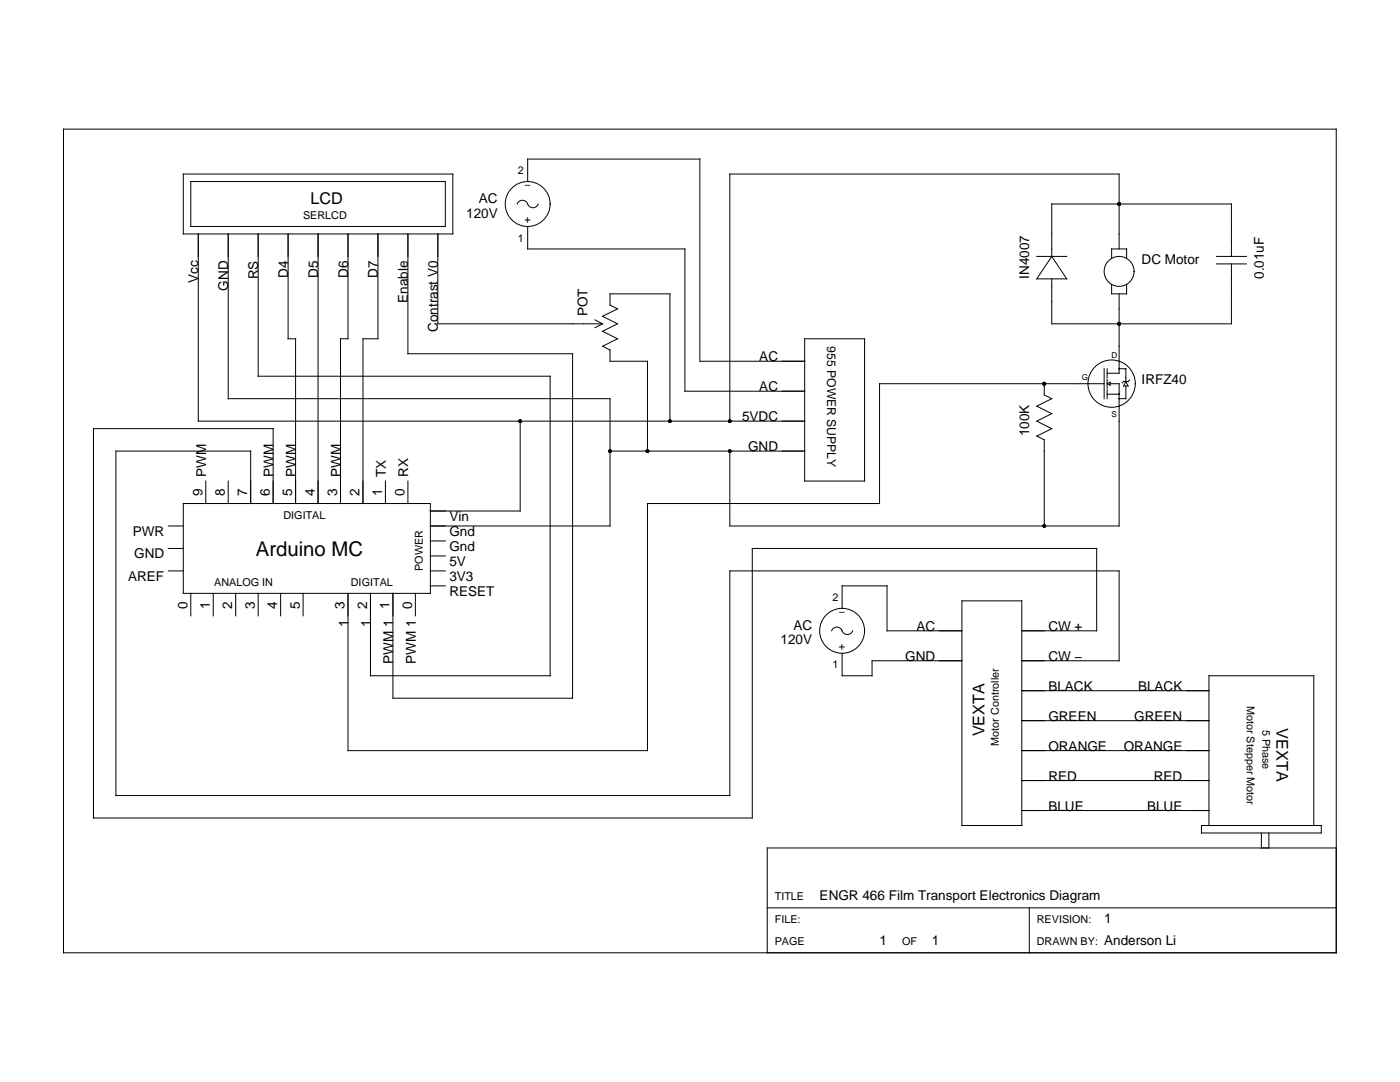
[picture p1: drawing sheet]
<svg xmlns="http://www.w3.org/2000/svg" width="279mm" height="216mm" viewBox="0 0 279 216" stroke-linecap="round" stroke-linejoin="round" font-family="sans-serif">
<g fill="none" stroke="#000" stroke-width=".2">
<path d="M12.7 25.8h254v164.3h-254zM36.6 34.7h53.8v12h-53.8zM38.1 36.2h50.8v9h-50.8zM105.3 36.2v-4.5h34.4v40.4h20.9M39.6 46.7v37.3h121M45.5 46.7v32.9h76.2v25.4h-35.8M51.5 46.7v28.4h58.3v59.7h-35.9v-16.4M57.5 46.7v20.9h1.5v32.9M63.5 46.7v53.8M69.5 46.7v20.9h-1.5v32.9M75.4 46.7v20.9h-3v32.9M81.4 46.7v23.9h32.9v68.7h-35.9v-20.9"/>
<path d="M87.4 46.7v17.9h32.9M103.2 40.7a1.12 1.12 0 0 1 1.1-.7 1.12 1.12 0 0 1 1 .7M105.3 40.7a1.12 1.12 0 0 0 1 .8 1.12 1.12 0 0 0 1.1-.8M105.3 45.2v4.5h31.4v28.4h23.9M206.9 51.2h6M209.9 51.2l3 4.4h-6zM209.9 51.2v-10.5h35.9v10.5M221.9 51.6v-1.9h2.9v1.9M223.3 49.7v-15h-77.6v49.3M223.3 58.6v15.9h-2.3M224.8 56.7v1.9h-2.9v-1.8M242.8 51.2h5.9"/>
<path d="M242.8 52.7h5.9M245.8 52.7v11.9h-35.9v-9M118.7 63.8l1.5 .8M120.3 64.6l-1.6 .8M121.7 69.8l-1.4-.7 2.9-1.5-2.9-1.5 2.9-1.5-2.9-1.5 2.9-1.5-1.5-.7v-2.3h12v25.4M121.7 69.8v2.3h7.5v17.9M160.6 67.6h11.9v28.4h-11.9zM208.4 76.6v2.2l1.5 .8-3 1.4 3 1.5-3 1.5 3 1.5-3 1.5 1.5 .8v17.2M220.4 76.6h-44.9v23.9h-46.3v49.3h-59.7v-31.4M220.4 73.6v6M221 73.6v1.8M221 75.7v1.8"/>
<path d="M221 77.8v1.8M221 78.7h2.3M221 76.6l.6-.3v.6zM221.6 76.6h1.7v28.4h-77.6v-15M223.3 73.6h1.4v2.5M224.7 77v2.6h-1.4M224.7 76.1l.4 .9h-.9zM225.4 75.8l-.3 .3h-.9l-.3 .3M41.1 96v4.5M45.5 96v4.5M76.9 96v4.5M81.4 96v4.5"/>
<path d="M103.8 84v18h-17.9M121.7 90h38.9M33.6 113.9h3M33.6 109.4h3M33.6 105h3M36.6 100.5h49.3v17.9h-49.3zM38.1 118.4v4.5M42.6 118.4v4.5M47 118.4v4.5M50 100.5v-10.5h-26.9v68.7h122.6v-44.8h77.6v17.9h-19.4M51.5 118.4v4.5M54.5 100.5v-15h-35.8v77.7h131.4v-53.8h68.8v16.5h-15"/>
<path d="M56 118.4v4.5M60.5 118.4v4.5M82.9 118.4v4.5M85.9 113.9h3M85.9 116.9h3M85.9 110.9h3M85.9 107.9h3M192 119.9h11.9v44.8h-11.9zM166 125.9a1.12 1.12 0 0 1 1-.8 1.12 1.12 0 0 1 1.1 .8M168 125.9a1.12 1.12 0 0 0 1.1 .7 1.12 1.12 0 0 0 1.1-.7M168.1 121.4v-4.5h8.9v9h15M168.1 130.4v4.4h5.9v-3h18"/>
<path d="M203.9 137.8h37.4M203.9 143.8h37.4M203.9 149.8h37.4M203.9 155.8h37.4M203.9 161.7h37.4M239.8 164.7h23.9v1.5h-23.9zM241.3 164.7v-29.9h20.9v29.9M251.7 166.2v3M253.2 166.2v3M266.7 169.2h-113.6v20.9M153.1 181.2h113.6M205.4 181.2v8.9"/>
<circle cx="105.3" cy="40.7" r="4.5"/>
<circle cx="223.3" cy="54.2" r="2.99"/>
<circle cx="221.9" cy="76.6" r="4.7"/>
<circle cx="223.3" cy="79.6" r=".07"/>
<circle cx="223.3" cy="73.6" r=".07"/>
<circle cx="223.3" cy="78.7" r=".07"/>
<circle cx="168.1" cy="125.9" r="4.5"/>
</g>
<g fill="#000">
<circle cx="223.3" cy="40.7" r=".37"/>
<circle cx="208.4" cy="76.6" r=".37"/>
<circle cx="223.3" cy="64.6" r=".37"/>
<circle cx="223.3" cy="79.6" r=".07"/>
<circle cx="223.3" cy="73.6" r=".07"/>
<circle cx="223.3" cy="78.7" r=".07"/>
<circle cx="103.8" cy="84" r=".37"/>
<circle cx="121.7" cy="90" r=".37"/>
<circle cx="129.2" cy="90" r=".37"/>
<circle cx="133.7" cy="84" r=".37"/>
<circle cx="145.7" cy="84" r=".37"/>
<circle cx="145.7" cy="90" r=".37"/>
<circle cx="208.4" cy="105" r=".37"/>
</g>
<text font-size="4" x="51.1" y="110.9">Arduino MC</text>
<g font-size="3.2">
<text x="62" y="40.7">LCD</text>
<text x="196.5" y="146.9" transform="rotate(-90 196.5 146.9)">VEXTA</text>
<text x="254.7" y="145.3" transform="rotate(90 254.7 145.3)">VEXTA</text>
</g>
<g font-size="2.7">
<text x="95.6" y="40.5">AC</text>
<text x="93" y="43.4">120V</text>
<text x="227.8" y="52.7">DC Motor</text>
<text x="39.6" y="56.5" transform="rotate(-90 39.6 56.5)">Vcc</text>
<text x="45.5" y="58" transform="rotate(-90 45.5 58)">GND</text>
<text x="51.5" y="55.7" transform="rotate(-90 51.5 55.7)">RS</text>
<text x="57.5" y="55.4" transform="rotate(-90 57.5 55.4)">D4</text>
<text x="63.5" y="55.4" transform="rotate(-90 63.5 55.4)">D5</text>
<text x="69.5" y="55.4" transform="rotate(-90 69.5 55.4)">D6</text>
<text x="75.4" y="55.4" transform="rotate(-90 75.4 55.4)">D7</text>
<text x="205.4" y="55.6" transform="rotate(-90 205.4 55.6)">IN4007</text>
<text x="252.2" y="55.6" transform="rotate(-90 252.2 55.6)">0.01uF</text>
<text x="81.4" y="60.4" transform="rotate(-90 81.4 60.4)">Enable</text>
<text x="117.3" y="63.1" transform="rotate(-90 117.3 63.1)">POT</text>
<text x="87.4" y="66.2" transform="rotate(-90 87.4 66.2)">Contrast V0</text>
<text x="151.5" y="72.1">AC</text>
<text x="227.8" y="76.6">IRFZ40</text>
<text x="151.5" y="78.1">AC</text>
<text x="148.1" y="84">5VDC</text>
<text x="205.4" y="87" transform="rotate(-90 205.4 87)">100K</text>
<text x="41.1" y="95.2" transform="rotate(-90 41.1 95.2)">PWM</text>
<text x="54.6" y="95.2" transform="rotate(-90 54.6 95.2)">PWM</text>
<text x="59.1" y="95.2" transform="rotate(-90 59.1 95.2)">PWM</text>
<text x="68" y="95.2" transform="rotate(-90 68 95.2)">PWM</text>
<text x="77" y="95.2" transform="rotate(-90 77 95.2)">TX</text>
<text x="81.5" y="95.2" transform="rotate(-90 81.5 95.2)">RX</text>
<text x="149.3" y="90">GND</text>
<text x="40.4" y="98.9" transform="rotate(-90 40.4 98.9)">9</text>
<text x="44.9" y="98.9" transform="rotate(-90 44.9 98.9)">8</text>
<text x="49.4" y="98.9" transform="rotate(-90 49.4 98.9)">7</text>
<text x="53.8" y="98.9" transform="rotate(-90 53.8 98.9)">6</text>
<text x="58.3" y="98.9" transform="rotate(-90 58.3 98.9)">5</text>
<text x="62.8" y="98.9" transform="rotate(-90 62.8 98.9)">4</text>
<text x="67.3" y="98.9" transform="rotate(-90 67.3 98.9)">3</text>
<text x="71.8" y="98.9" transform="rotate(-90 71.8 98.9)">2</text>
<text x="76.2" y="98.9" transform="rotate(-90 76.2 98.9)">1</text>
<text x="80.7" y="98.9" transform="rotate(-90 80.7 98.9)">0</text>
<text x="26.5" y="106.9">PWR</text>
<text x="89.7" y="107">Gnd</text>
<text x="89.7" y="103.9">Vin</text>
<text x="26.8" y="111.4">GND</text>
<text x="89.7" y="112.9">5V</text>
<text x="89.7" y="109.9">Gnd</text>
<text x="25.6" y="115.9">AREF</text>
<text x="89.7" y="118.9">RESET</text>
<text x="89.7" y="115.9">3V3</text>
<text x="37.4" y="121.5" transform="rotate(-90 37.4 121.5)">0</text>
<text x="41.9" y="121.5" transform="rotate(-90 41.9 121.5)">1</text>
<text x="46.4" y="121.5" transform="rotate(-90 46.4 121.5)">2</text>
<text x="50.8" y="121.5" transform="rotate(-90 50.8 121.5)">3</text>
<text x="55.3" y="121.5" transform="rotate(-90 55.3 121.5)">4</text>
<text x="59.8" y="121.5" transform="rotate(-90 59.8 121.5)">5</text>
<text x="68.8" y="121.5" transform="rotate(-90 68.8 121.5)">3</text>
<text x="69.5" y="125.2" transform="rotate(-90 69.5 125.2)">1</text>
<text x="73.3" y="121.5" transform="rotate(-90 73.3 121.5)">2</text>
<text x="74" y="125.2" transform="rotate(-90 74 125.2)">1</text>
<text x="77.7" y="121.5" transform="rotate(-90 77.7 121.5)">1</text>
<text x="82.2" y="121.5" transform="rotate(-90 82.2 121.5)">0</text>
<text x="158.3" y="125.6">AC</text>
<text x="182.9" y="125.9">AC</text>
<text x="209.2" y="125.9">CW +</text>
<text x="155.8" y="128.6">120V</text>
<text x="180.7" y="131.8">GND</text>
<text x="209.2" y="131.8">CW −</text>
<text x="78.5" y="132.5" transform="rotate(-90 78.5 132.5)">PWM 1</text>
<text x="83" y="132.5" transform="rotate(-90 83 132.5)">PWM 1</text>
<text x="209.2" y="137.8">BLACK</text>
<text x="227.1" y="137.8">BLACK</text>
<text x="209.2" y="143.8">GREEN</text>
<text x="226.4" y="143.8">GREEN</text>
<text x="209.2" y="149.8">ORANGE</text>
<text x="224.3" y="149.8">ORANGE</text>
<text x="209.2" y="155.8">RED</text>
<text x="230.3" y="155.8">RED</text>
<text x="209.2" y="161.7">BLUE</text>
<text x="228.9" y="161.7">BLUE</text>
<text x="163.6" y="179.7">ENGR 466 Film Transport Electronics Diagram</text>
<text x="220.4" y="184.1">1</text>
<text x="175.5" y="188.6">1</text>
<text x="186" y="188.6">1</text>
<text x="220.4" y="188.6">Anderson Li</text>
</g>
<text font-size="2.4" x="165.1" y="69.1" transform="rotate(90 165.1 69.1)">955 POWER SUPPLY</text>
<g font-size="2.2">
<text x="103.4" y="34.8">2</text>
<text x="104.7" y="37.5">−</text>
<text x="60.5" y="43.7">SERLCD</text>
<text x="104.7" y="44.4">+</text>
<text x="103.4" y="48.2">1</text>
<text x="56.6" y="103.6">DIGITAL</text>
<text x="84.4" y="113.9" transform="rotate(-90 84.4 113.9)">POWER</text>
<text x="42.8" y="117">ANALOG IN</text>
<text x="70" y="117">DIGITAL</text>
<text x="166.1" y="119.9">2</text>
<text x="167.4" y="122.7">−</text>
<text x="167.4" y="129.6">+</text>
<text x="166.1" y="133.4">1</text>
<text x="248.9" y="140.8" transform="rotate(90 248.9 140.8)">Motor Stepper Motor</text>
<text x="199.3" y="148.8" transform="rotate(-90 199.3 148.8)">Motor Controller</text>
<text x="252" y="145.6" transform="rotate(90 252 145.6)">5 Phase</text>
<text x="154.6" y="179.7">TITLE</text>
<text x="154.6" y="184.1">FILE:</text>
<text x="206.9" y="184.1">REVISION:</text>
<text x="154.6" y="188.6">PAGE</text>
<text x="180" y="188.6">OF</text>
<text x="206.9" y="188.6">DRAWN BY:</text>
</g>
<g font-size="1.6">
<text x="221.9" y="71.3">D</text>
<text x="215.9" y="75.8">G</text>
<text x="221.9" y="83.3">S</text>
</g>
</svg>
